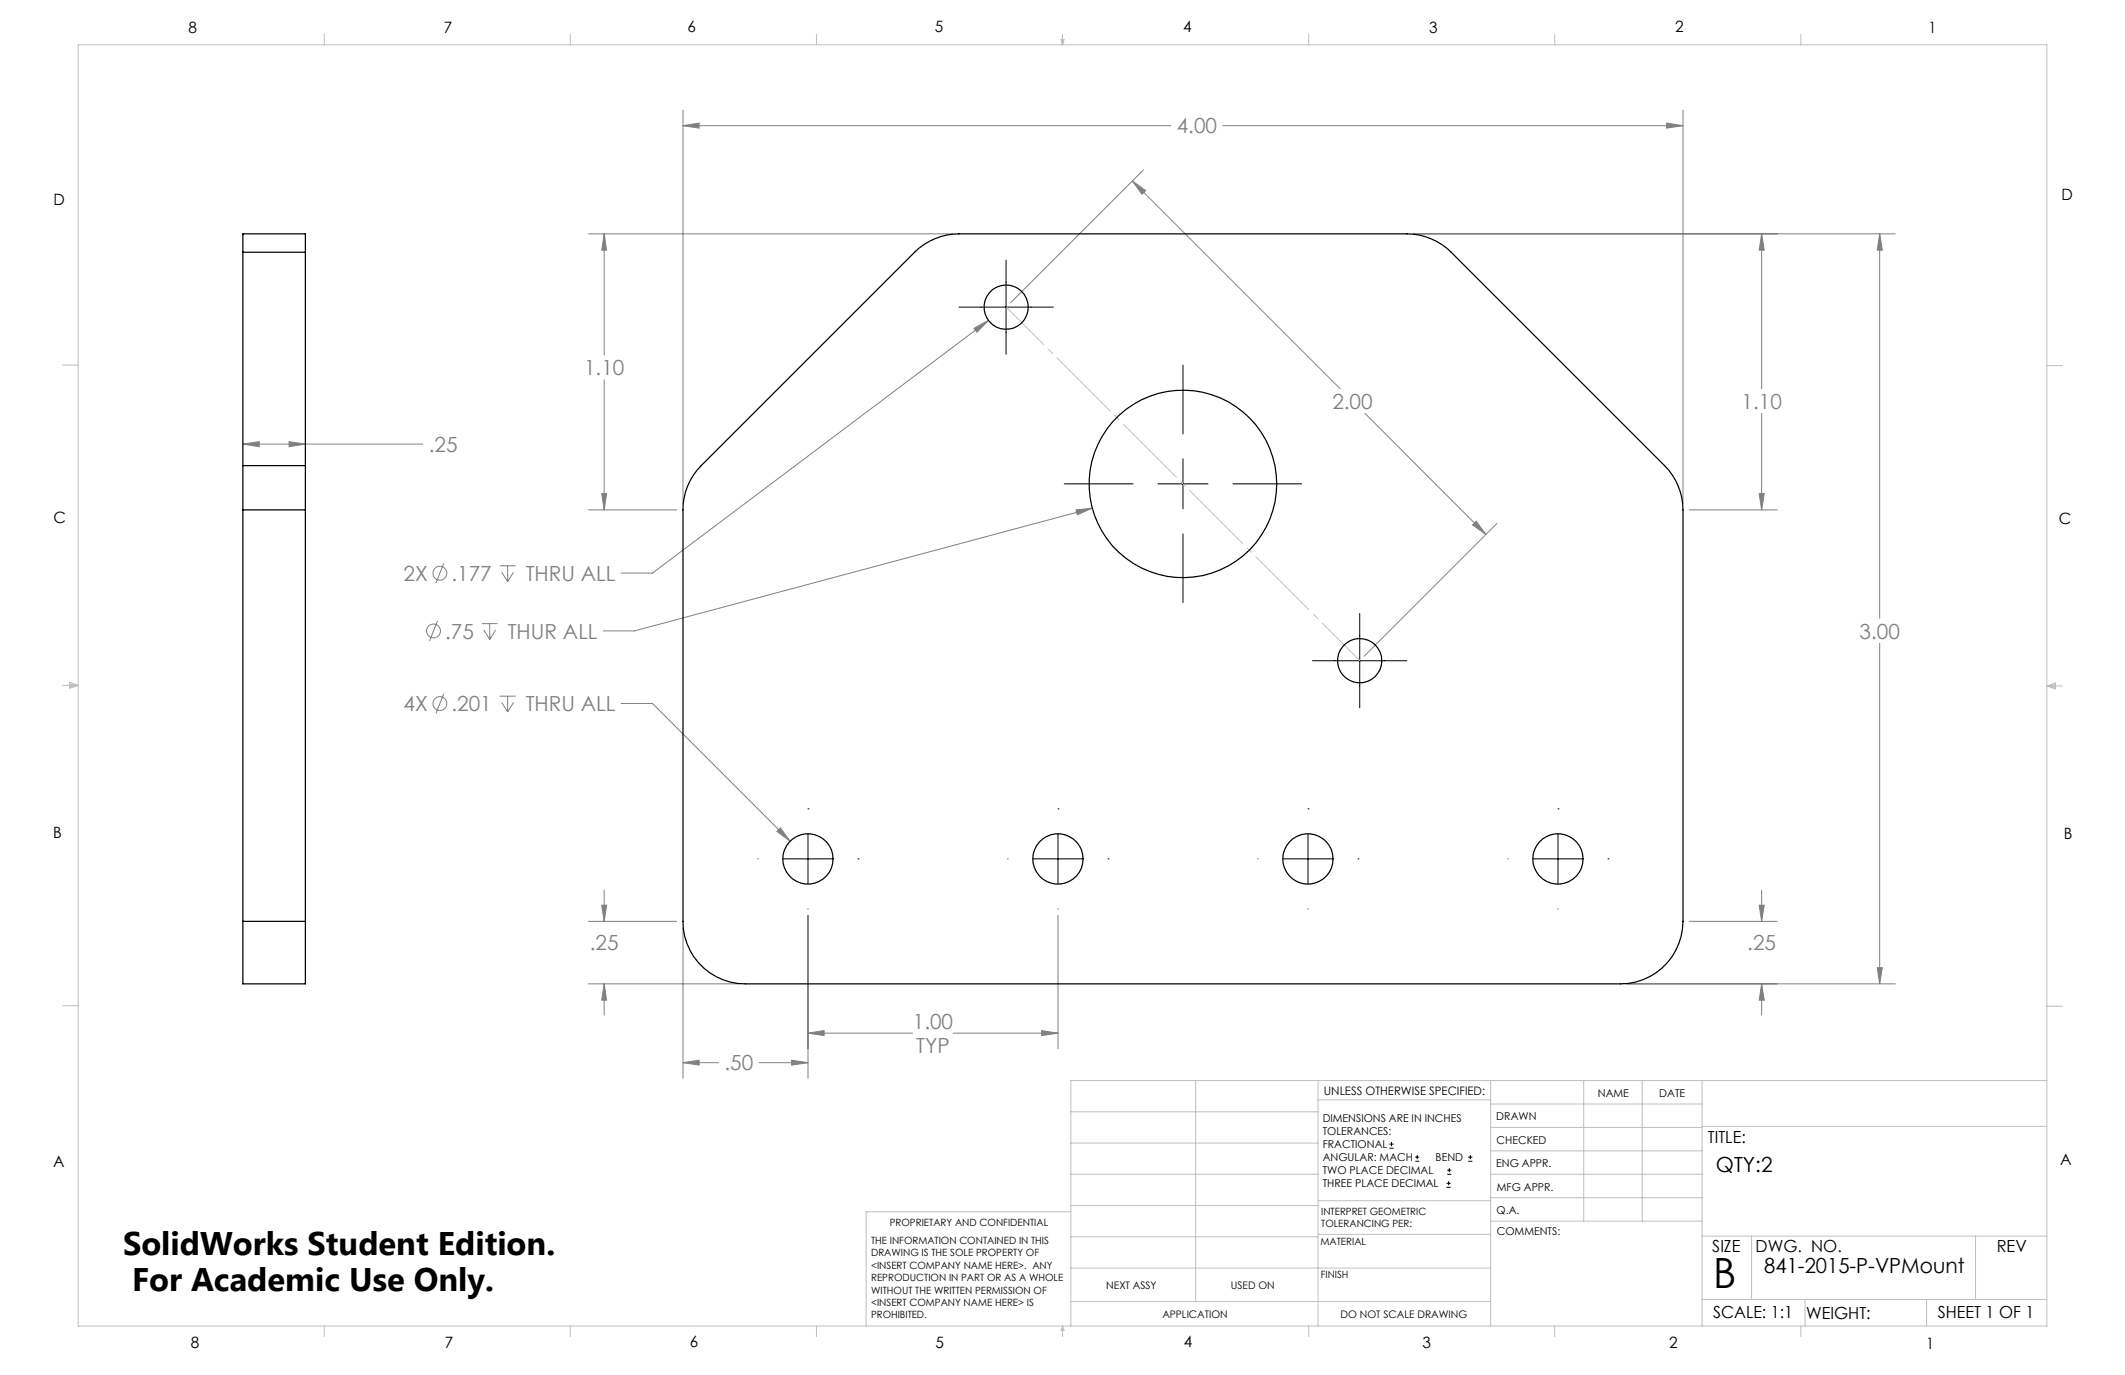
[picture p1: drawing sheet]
<svg xmlns="http://www.w3.org/2000/svg" width="432mm" height="279mm" viewBox="0 0 432 279" stroke-linecap="round" stroke-linejoin="round" font-family="sans-serif">
<g fill="none" stroke="#808080" stroke-width=".2">
<path d="M138.8 25.5l3.3-.5v1zM138.8 22.4v79.9M138.8 25.5h99.1M230.1 36.8l42.2 42.2M230.1 36.8l2.7 1.9-.7 .8zM232.3 34.5l-26.9 27M248.5 25.5h93.5M338.7 25l3.3 .5-3.3 .5zM342 22.4v79.9M119.6 47.5h74M122.8 47.5l.5 3.3h-1zM122.8 47.5v24.6"/>
<path d="M287.2 47.5h97.9M358 47.5l.5 3.3h-1zM358 47.5v31.5M382 47.5l.5 3.3h-1zM382 47.5v78.2M122.8 77.2v26.4M197.9 66.7l2.9-1.6-2.3 2.4zM200.8 65.1l-68.2 51.4h-6.4M49.4 90.2l3.3-.5v1.1zM49.4 90.2h36.5M58.7 89.7l3.4 .5-3.4 .6zM277.4 84l24.5 24.6"/>
<path d="M358 84v19.6M90.2 114.5l-1.6 4M101.5 115h3.3M102 116.3l1.2 1.9M103.2 115v3.2M104.4 116.3l-1.2 1.9M119.6 103.6h17.9M122.3 100.3h1l-.5 3.3zM218.7 103.6l3.3-.3-3.1 1.3zM222 103.3l-93.1 24.9h-6.3M300 105.9l1.9 2.7-2.7-2zM304.2 106.4l-27 27"/>
<path d="M343.3 103.6h17.8M357.5 100.3h1l-.5 3.3zM88.9 126.2l-1.6 4M97.9 126.7h3.2M98.3 128l1.2 1.9M99.5 126.7v3.2M100.7 128l-1.2 1.9M382 130.7v69.2M90.2 140.9l-1.6 4.1M101.5 141.5h3.3M102 142.7l1.2 2M103.2 141.5v3.2"/>
<path d="M104.4 142.7l-1.2 2M126.2 142.9h6.4l27.9 28M157.9 168.9l.7-.7 1.9 2.7zM119.6 199.9h30.6M119.6 187.2h17.9M122.3 183.9h1l-.5 3.3zM122.8 199.9l.5 3.3h-1zM122.8 180.9v6.3M122.8 199.9v6.4M138.8 188.5v30.6M164.2 186v33.1M215 186v27.1"/>
<path d="M330.6 199.9h54.5M343.3 187.2h17.8M357.5 183.9h1l-.5 3.3zM358 199.9l.5 3.3h-1zM358 180.9v6.3M358 199.9v6.4M381.5 196.6h1l-.5 3.3zM138.8 215.9l3.3-.5v1zM138.8 215.9h7.2M154.2 215.9h10M160.9 215.4l3.3 .5-3.3 .5zM164.2 209.9l3.3-.5v1z"/>
<path d="M164.2 209.9h21.3M193.7 209.9h21.3M211.7 209.4l3.3 .5-3.3 .5z"/>
<circle cx="89.4" cy="116.5" r="1.42"/>
<circle cx="88.1" cy="128.2" r="1.41"/>
<circle cx="89.4" cy="143" r="1.41"/>
</g>
<g fill="none" stroke="#000" stroke-width=".2">
<path d="M204.4 52.8v19.2M194.9 62.4h19.1M240.4 74.2v14M216.3 98.3h13.9M235.3 98.3h10.2M240.4 93.2v10.2M250.5 98.3h14M240.4 108.5v13.9M266.7 134.3h19.2M276.3 124.7v19.1M154 174.5h.1M159.1 174.5h10.2"/>
<path d="M164.2 164.4h.1M164.2 169.4v10.2M174.3 174.5h.1M204.8 174.5h.1M209.9 174.5h10.2M215 164.4h.1M215 169.4v10.2M225.1 174.5h.1M255.6 174.5h.1M260.7 174.5h10.2M265.8 164.4h.1M265.8 169.4v10.2"/>
<path d="M275.9 174.5h.1M306.4 174.5h.1M311.5 174.5h10.2M316.6 164.4h.1M316.6 169.4v10.2M326.7 174.5h.1M164.2 184.7h.1M215 184.7h.1M265.8 184.7h.1M316.6 184.7h.1M282.3 233.3h.9M282.3 232.5h.9"/>
<path d="M282.8 232.1v.8M287.6 236h.8M287.6 235.1h.8M288 234.7v.8M294.1 238.6h.8M294.1 237.8h.8M294.5 237.4v.8M298.3 236h.9M298.3 235.1h.9M298.8 234.7v.8M293.9 241.3h.9M293.9 240.5h.9"/>
<path d="M294.4 240v.8"/>
</g>
<path d="M204.5 62.4l71.8 71.8" fill="none" stroke="#c0c0c0" stroke-width=".2" stroke-dasharray="15.2 1.3 1.3 1.3" stroke-dashoffset="4.4"/>
<g fill="none" stroke="#c0c0c0" stroke-width=".2">
<path d="M15.9 9.1h400v260.4h-400zM65.9 6.9v2.2M115.9 6.9v2.2M165.9 6.9v2.2M215.6 8h.6l-.3 1.1zM215.7 8l.2 1.1M215.9 6.9v2.2M216 8l-.1 1.1M265.9 6.9v2.2M315.9 6.9v2.2M365.9 6.9v2.2M12.7 74.2h3.2"/>
<path d="M415.9 74.3h3.2M12.7 139.3h3.2M14.2 139.1l1.7 .2M14.2 138.7l1.7 .6-1.7 .5zM15.9 139.3l-1.7 .3M415.9 139.4h3.2M415.9 139.4l1.8-.6v1.2zM415.9 139.4l1.8 .3M417.7 139.2l-1.8 .2M12.7 204.4h3.2M243 219.6v44.9M267.8 219.6v49.9"/>
<path d="M302.9 219.6v49.9M321.8 219.6v28.5M333.7 219.6v28.5M345.9 219.6v49.9M415.9 204.5h3.2M415.9 219.6h-198.3v49.9M217.6 238.6h50.2M217.6 232.3h50.2M217.6 225.9h50.2M267.8 223.5h35.1M302.9 233.9h43M302.9 229.1h43"/>
<path d="M302.9 224.3h43M302.9 238.6h43M345.9 228.9h70M217.6 257.7h85.3M217.6 251.3h50.2M217.6 245h50.2M217.6 246.2h-41.6v23.3M267.8 250.8h35.1M267.8 244h35.1M302.9 248.1h43M302.9 243.4h43M345.9 251.2h70"/>
<path d="M355.9 251.2v12.9M401.4 251.2v12.9M65.9 269.5v2.1M115.9 269.5v2.1M165.9 269.5v2.1M215.9 269.5v2.1M215.9 269.5l.3 .8h-.6zM217.6 264.5h85.3M265.9 269.5v2.1M315.9 269.5v2.1M345.9 264.1h70M365.9 269.5v2.1"/>
<path d="M366.8 264.1v5.4M391.5 264.1v5.4"/>
</g>
<g fill="#808080">
<path d="M230.1 36.8l2.7 1.9-.7 .8zM300 105.9l1.9 2.7-2.7-2z"/>
<path d="M164.2 209.9l3.3-.5v1zM211.7 209.4l3.3 .5-3.3 .5zM138.8 215.9l3.3-.5v1zM160.9 215.4l3.3 .5-3.3 .5zM218.7 103.6l.2 1 3.1-1.3zM158.6 168.2l-.7 .7 2.6 2zM381.5 196.6h1l-.5 3.3zM382 47.5l.5 3.3h-1zM138.8 25.5l3.3-.5v1zM338.7 25l3.3 .5-3.3 .5zM357.5 183.9h1l-.5 3.3zM358 199.9l.5 3.3h-1zM357.5 100.3h1l-.5 3.3zM358 47.5l.5 3.3h-1zM122.3 100.3h1l-.5 3.3zM122.8 47.5l.5 3.3h-1zM122.8 199.9l.5 3.3h-1zM122.3 183.9h1l-.5 3.3zM197.9 66.7l.6 .8 2.3-2.4zM58.7 89.7l3.4 .5-3.4 .6zM49.4 90.2l3.3-.5v1.1z"/>
</g>
<g fill="none" stroke="#000" stroke-width=".25">
<path d="M49.4 51.3v-3.8h12.7v3.8M49.4 51.3v43.3M49.4 51.3h12.7M62.1 51.3v43.3M49.4 94.6v9M49.4 94.6h12.7M62.1 94.6v9M142.5 94.6l43.3-43.3a12.9 12.9 0 0 1 9-3.8h91.1a12.9 12.9 0 0 1 9 3.8l43.3 43.3a12.9 12.9 0 0 1 3.8 9v83.6a12.7 12.7 0 0 1-12.7 12.7h-177.8a12.7 12.7 0 0 1-12.7-12.7v-83.6a12.6 12.6 0 0 1 3.7-9zM49.4 103.6h12.7M49.4 103.6v83.6M62.1 103.6v83.6M49.4 187.2v12.7h12.7v-12.7"/>
<path d="M49.4 187.2h12.7"/>
<circle cx="204.5" cy="62.4" r="4.5"/>
<circle cx="240.4" cy="98.3" r="19.1"/>
<circle cx="276.3" cy="134.2" r="4.5"/>
<circle cx="164.2" cy="174.5" r="5.1"/>
<circle cx="215" cy="174.5" r="5.1"/>
<circle cx="265.8" cy="174.5" r="5.1"/>
<circle cx="316.6" cy="174.5" r="5.1"/>
</g>
<text font-size="8.5" x="348.1" y="261.8">B</text>
<g font-size="6.6">
<text x="25" y="255">SolidWorks Student Edition.</text>
<text x="26.8" y="262.3">For Academic Use Only.</text>
</g>
<g font-size="4.2" fill="#808080">
<text x="239.1" y="27.1">4.00</text>
<text x="118.7" y="76.2">1.10</text>
<text x="270.7" y="83.1">2.00</text>
<text x="353.9" y="83.1">1.10</text>
<text x="87.1" y="91.8">.25</text>
<text x="82" y="118">2X</text>
<text x="91.7" y="118">.177</text>
<text x="106.8" y="118">THRU ALL</text>
<text x="90.4" y="129.8">.75</text>
<text x="103.2" y="129.8">THUR ALL</text>
<text x="377.9" y="129.8">3.00</text>
<text x="82" y="144.5">4X</text>
<text x="91.7" y="144.5">.201</text>
<text x="106.8" y="144.5">THRU ALL</text>
<text x="119.9" y="192.9">.25</text>
<text x="355.1" y="192.9">.25</text>
<text x="185.5" y="209">1.00</text>
<text x="186.2" y="214">TYP</text>
<text x="147.2" y="217.5">.50</text>
</g>
<g font-size="4.2">
<text x="348.7" y="238.2">QTY:2</text>
<text x="358.5" y="258.7">841-2015-P-VPMount</text>
</g>
<g font-size="3.4">
<text x="347.1" y="232.3">TITLE:</text>
<text x="347.9" y="254.3">SIZE</text>
<text x="356.7" y="254.4">DWG. NO.</text>
<text x="405.7" y="254.5">REV</text>
<text x="348.1" y="267.9">SCALE: 1:1</text>
<text x="367" y="268">WEIGHT:</text>
<text x="393.8" y="267.9">SHEET 1 OF 1</text>
</g>
<g font-size="3.2">
<text x="38.3" y="6.7">8</text>
<text x="90.2" y="6.7">7</text>
<text x="139.7" y="6.5">6</text>
<text x="190" y="6.5">5</text>
<text x="240.4" y="6.5">4</text>
<text x="290.4" y="6.7">3</text>
<text x="340.4" y="6.5">2</text>
<text x="391.9" y="6.7">1</text>
<text x="10.9" y="41.6">D</text>
<text x="418.9" y="40.7">D</text>
<text x="10.9" y="106.3">C</text>
<text x="418.4" y="106.4">C</text>
<text x="10.8" y="170.2">B</text>
<text x="419.4" y="170.6">B</text>
<text x="10.8" y="237.2">A</text>
<text x="418.6" y="236.8">A</text>
<text x="38.8" y="273.8">8</text>
<text x="90.4" y="273.8">7</text>
<text x="140.2" y="273.8">6</text>
<text x="190.1" y="273.9">5</text>
<text x="240.5" y="273.8">4</text>
<text x="289" y="273.9">3</text>
<text x="339.1" y="273.8">2</text>
<text x="391.4" y="274.1">1</text>
</g>
<text font-size="2.4" x="269" y="222.4">UNLESS OTHERWISE SPECIFIED:</text>
<g font-size="2.2">
<text x="268.8" y="228">DIMENSIONS ARE IN INCHES</text>
<text x="304.1" y="227.7">DRAWN</text>
<text x="324.7" y="222.9">NAME</text>
<text x="337.2" y="222.9">DATE</text>
<text x="268.8" y="230.6">TOLERANCES:</text>
<text x="268.8" y="233.3">FRACTIONAL</text>
<text x="304.1" y="232.6">CHECKED</text>
<text x="268.8" y="236">ANGULAR: MACH</text>
<text x="268.8" y="238.6">TWO PLACE DECIMAL</text>
<text x="291.7" y="236">BEND</text>
<text x="304" y="237.2">ENG APPR.</text>
<text x="268.8" y="241.3">THREE PLACE DECIMAL</text>
<text x="304.2" y="241.9">MFG APPR.</text>
<text x="304.1" y="246.7">Q.A.</text>
<text x="304.1" y="250.9">COMMENTS:</text>
</g>
<g font-size="2.1">
<text x="224.8" y="262">NEXT ASSY</text>
<text x="250.1" y="261.9">USED ON</text>
<text x="236.2" y="267.8">APPLICATION</text>
<text x="272.4" y="267.8">DO NOT SCALE DRAWING</text>
</g>
<g font-size="2">
<text x="180.8" y="249.2">PROPRIETARY AND CONFIDENTIAL</text>
<text x="268.5" y="246.8">INTERPRET GEOMETRIC</text>
<text x="268.5" y="249.4">TOLERANCING PER:</text>
<text x="177" y="252.8">THE INFORMATION CONTAINED IN THIS</text>
<text x="177" y="255.3">DRAWING IS THE SOLE PROPERTY OF</text>
<text x="177" y="257.8">&lt;INSERT COMPANY NAME HERE&gt;. ANY</text>
<text x="268.3" y="252.9">MATERIAL</text>
<text x="177" y="260.3">REPRODUCTION IN PART OR AS A WHOLE</text>
<text x="177" y="262.9">WITHOUT THE WRITTEN PERMISSION OF</text>
<text x="268.4" y="259.7">FINISH</text>
<text x="177" y="265.4">&lt;INSERT COMPANY NAME HERE&gt; IS</text>
<text x="177" y="267.9">PROHIBITED.</text>
</g>
</svg>
